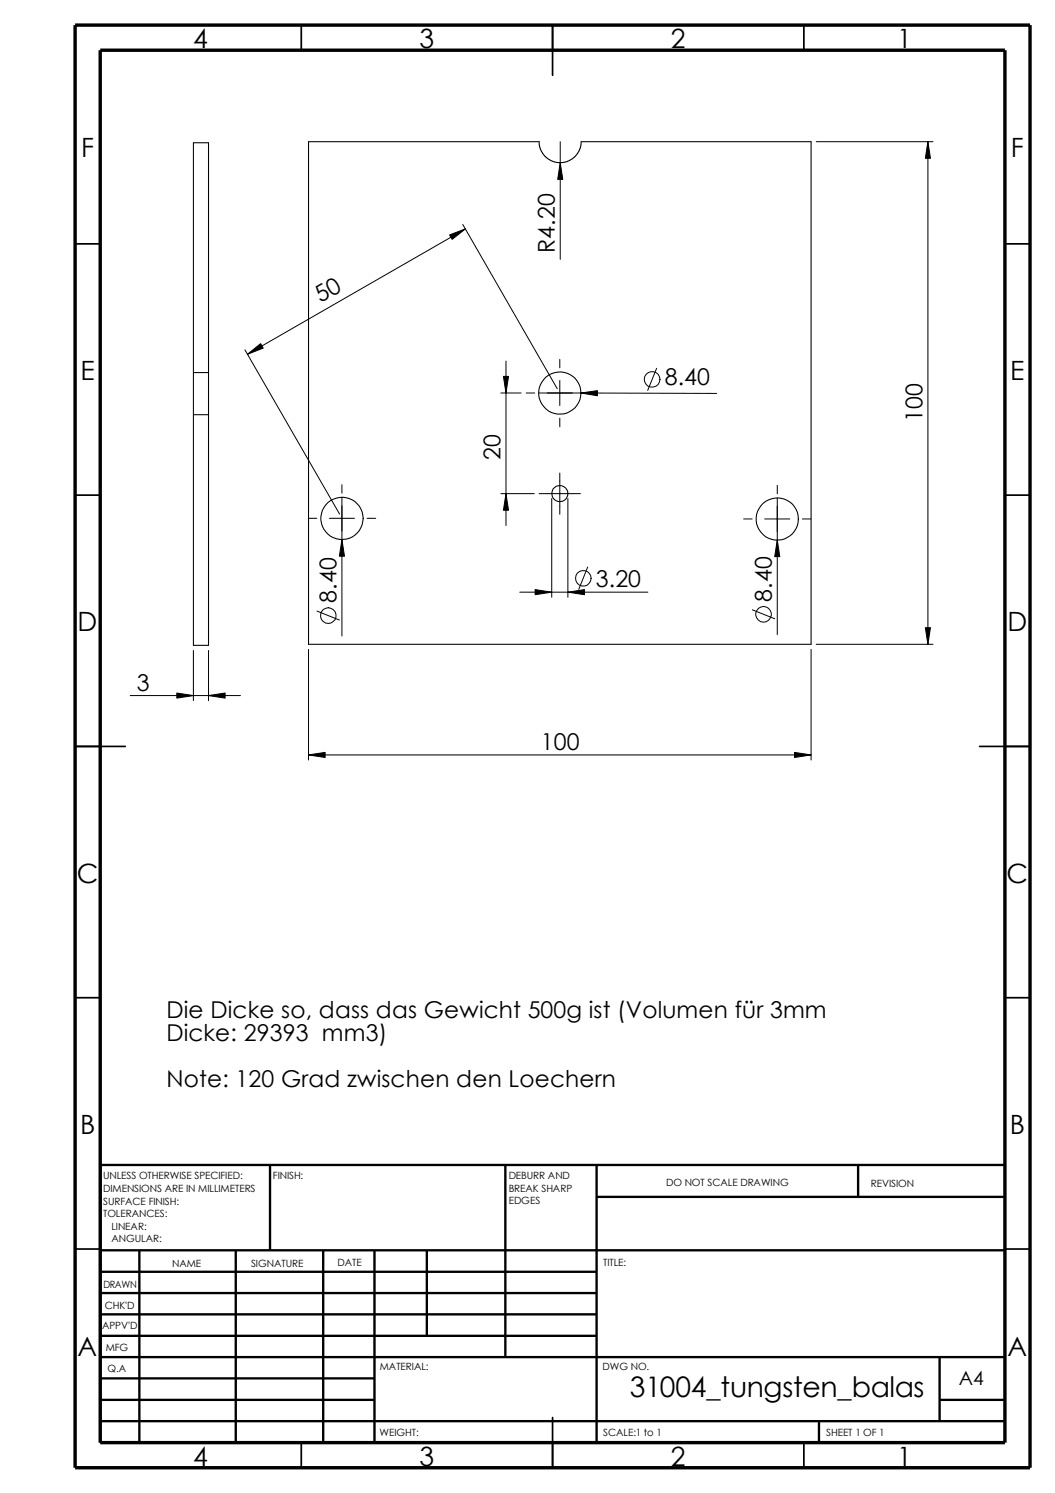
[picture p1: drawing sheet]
<svg xmlns="http://www.w3.org/2000/svg" width="210mm" height="297mm" viewBox="0 0 210 297" stroke-linecap="round" stroke-linejoin="round" font-family="sans-serif">
<g fill="none" stroke="#000" stroke-width=".34">
<path d="M59.9 5v5M109.9 5v10M159.9 5v5M14.9 48.5h5M199.9 48.5h5M14.9 98.5h5M199.9 98.5h5M14.9 148.5h10M194.9 148.5h10M14.9 198.5h5M199.9 198.5h5M14.9 248.5h5"/>
<path d="M199.9 248.5h5M59.9 287v5M109.9 282v10M159.9 287v5"/>
</g>
<g fill="none" stroke="#000" stroke-width=".47">
<path d="M53.7 231.8v17M100.5 231.8v38.2M118.7 231.8v55.2M118.7 238.1h81.2M170.7 231.8v6.3M199.9 231.8h-180v55.2M19.9 253h98.8M19.9 257.3h98.8M19.9 248.8h180M27.7 248.8v38.2M46.9 248.8v38.2M64.3 248.8v38.2"/>
<path d="M74.5 248.8v38.2M84.9 248.8v17M19.9 261.5h98.8M19.9 265.8h98.8M19.9 270h180M19.9 274.2h54.6M19.9 278.5h54.6M186.9 278.5h13M186.9 270v12.7M19.9 282.7h180M162.9 282.7v4.3"/>
</g>
<path d="M14.9 5h190v287h-190zM19.9 10h180v277h-180z" fill="none" stroke="#000" stroke-width=".68" stroke-linecap="butt"/>
<g fill="none" stroke="#000" stroke-width=".21">
<path d="M38.5 28.4h3v100h-3zM115.6 28.2l-.2 1.3-.5 1-.5 .7-1.2 .8-1.2 .3h-1.1l-.8-.1-1-.5-.6-.5-.6-.7-.5-1-.1-1.3h-45.9v100h100v-100h-45.7M38.5 74.1h3M38.5 82.5h3"/>
<circle cx="111.4" cy="78.2" r="4.2"/>
<circle cx="111.4" cy="98.2" r="1.61"/>
<circle cx="68.1" cy="103.2" r="4.2"/>
<circle cx="154.6" cy="103.3" r="4.2"/>
</g>
<g fill="none" stroke="#000" stroke-width=".2">
<path d="M111.5 32.4l.5 3.3h-1zM111.5 28.2v23.4M162.4 28.2h23.2M184.6 28.2l.5 3.3h-1zM184.6 28.2v100M89.5 46.7l3.1-1.1-2.6 2zM92.1 44.7l18.8 32.6M92.6 45.6l-43.4 24.9M48.7 69.6l18.9 32.7M49.2 70.5l2.7-2.1 .5 .9zM99.7 78.2h4M100.2 74.9h1l-.5 3.3z"/>
<path d="M100.7 71.8v32.8M104.7 78.2h1.7M107.2 78.2l35.4 .1M111.4 71.5v1.7M111.4 75.7v5M115.6 78.2l3.3-.5v1zM116.4 78.2h1.7M130.6 73.3l-1.7 4.4M68 96.4v1.7M68 98.9v27.6M99.7 98.2h6.6M100.7 98.2l.5 3.3h-1z"/>
<path d="M107.3 98.2h8.2M109.8 99.2v19.6M111.4 83.2v1.7M111.4 94.1v8.2M113 99.2v19.6M154.6 96.6v1.7M154.6 99.1v27.2M61.3 103.1h1.7M65.5 103.1h5M68 107.4l.5 3.3h-1zM73 103.1h1.8M103.4 117.8h25.5"/>
<path d="M106.5 117.3l3.3 .5-3.3 .5zM113 117.8l3.3-.5v1zM116.9 112.8l-1.8 4.5M148 103.3h1.6M152.1 103.3h5M154.6 107.4l.6 3.3h-1.1zM159.6 103.3h1.7M25.9 138.4h21.9M35.2 137.9l3.3 .5-3.3 .5zM38.5 129.4v10M41.5 138.4l3.3-.5v1zM41.5 129.4v10"/>
<path d="M61.4 129.2v22M63.1 121.6l4.4 1.8M149.7 121.3l4.4 1.8M161.4 129.2v22M162.4 128.2h23.2M184.1 124.9h1l-.5 3.3zM61.4 150.2l3.3-.5v1zM61.4 150.2h100M158.1 149.7l3.3 .5-3.3 .5z"/>
<circle cx="129.8" cy="75.5" r="1.57"/>
<circle cx="116" cy="115.1" r="1.56"/>
<circle cx="65.3" cy="122.5" r="1.57"/>
<circle cx="151.9" cy="122.2" r="1.55"/>
</g>
<g fill="#000">
<path d="M111.5 32.4l.5 3.3h-1zM184.6 28.2l.5 3.3h-1zM89.5 46.7l3.1-1.1-2.6 2zM49.2 70.5l2.7-2.1 .5 .9zM100.2 74.9h1l-.5 3.3zM115.6 78.2l3.3-.5v1zM100.7 98.2l.5 3.3h-1zM68 107.4l.5 3.3h-1zM106.5 117.3l3.3 .5-3.3 .5zM113 117.8l3.3-.5v1zM154.6 107.4l.6 3.3h-1.1zM35.2 137.9l3.3 .5-3.3 .5z"/>
<path d="M41.5 138.4l3.3-.5v1zM184.1 124.9h1l-.5 3.3zM61.4 150.2l3.3-.5v1zM158.1 149.7l3.3 .5-3.3 .5z"/>
</g>
<text font-size="5.6" x="125.3" y="277.9">31004_tungsten_balas</text>
<g font-size="5.3">
<text x="38.4" y="9.6">4</text>
<text x="83.4" y="9.6">3</text>
<text x="133.5" y="9.6">2</text>
<text x="178.5" y="9.6">1</text>
<text x="16.1" y="31.3">F</text>
<text x="201.1" y="31.3">F</text>
<text x="16" y="75.6">E</text>
<text x="201" y="75.6">E</text>
<text x="15.5" y="125.6">D</text>
<text x="200.4" y="125.6">D</text>
<text x="15.3" y="175.6">C</text>
<text x="200.3" y="175.6">C</text>
<text x="15.9" y="225.6">B</text>
<text x="200.9" y="225.6">B</text>
<text x="15.5" y="269.8">A</text>
<text x="200.4" y="269.8">A</text>
<text x="38.4" y="291.6">4</text>
<text x="83.4" y="291.6">3</text>
<text x="133.5" y="291.6">2</text>
<text x="178.5" y="291.6">1</text>
</g>
<g font-size="4.6">
<text x="110.4" y="50.3" transform="rotate(-90 110.4 50.3)">R4.20</text>
<text x="63.8" y="60.3" transform="rotate(-30 63.8 60.3)">50</text>
<text x="132.2" y="76.7">8.40</text>
<text x="183.5" y="84" transform="rotate(-90 183.5 84)">100</text>
<text x="99.6" y="91.6" transform="rotate(-90 99.6 91.6)">20</text>
<text x="66.9" y="120" transform="rotate(-90 66.9 120)">8.40</text>
<text x="118.5" y="116.8">3.20</text>
<text x="153.5" y="119.7" transform="rotate(-90 153.5 119.7)">8.40</text>
<text x="27.2" y="137.5">3</text>
<text x="107.6" y="149.3">100</text>
<text x="33.1" y="202.6">Die Dicke so, dass das Gewicht 500g ist (Volumen für 3mm</text>
<text x="33.1" y="207.1">Dicke: 29393 mm3)</text>
<text x="33.1" y="216.2">Note: 120 Grad zwischen den Loechern</text>
</g>
<text font-size="3.9" x="190.8" y="275.5">A4</text>
<g font-size="2">
<text x="20.5" y="234.7">UNLESS OTHERWISE SPECIFIED:</text>
<text x="20.5" y="237.2">DIMENSIONS ARE IN MILLIMETERS</text>
<text x="20.5" y="239.6">SURFACE FINISH:</text>
<text x="54.3" y="234.7">FINISH:</text>
<text x="101.2" y="234.6">DEBURR AND</text>
<text x="101.2" y="237.1">BREAK SHARP</text>
<text x="101.2" y="239.6">EDGES</text>
<text x="132.5" y="236">DO NOT SCALE DRAWING</text>
<text x="173.3" y="236.2">REVISION</text>
<text x="20.5" y="242.1">TOLERANCES:</text>
<text x="22.2" y="244.6">LINEAR:</text>
<text x="22.2" y="247.1">ANGULAR:</text>
<text x="67.1" y="252">DATE</text>
<text x="120" y="252">TITLE:</text>
<text x="20.6" y="256.2">DRAWN</text>
<text x="34.2" y="252.1">NAME</text>
<text x="50" y="252">SIGNATURE</text>
<text x="20.9" y="260.4">CHK'D</text>
<text x="20.3" y="264.5">APPV'D</text>
<text x="21" y="268.9">MFG</text>
<text x="21.4" y="273.1">Q.A</text>
<text x="75.6" y="272.6">MATERIAL:</text>
<text x="119.9" y="272.6">DWG NO.</text>
<text x="75.5" y="285.6">WEIGHT:</text>
<text x="120" y="285.7">SCALE:1 to 1</text>
<text x="164.4" y="285.7">SHEET 1 OF 1</text>
</g>
</svg>
